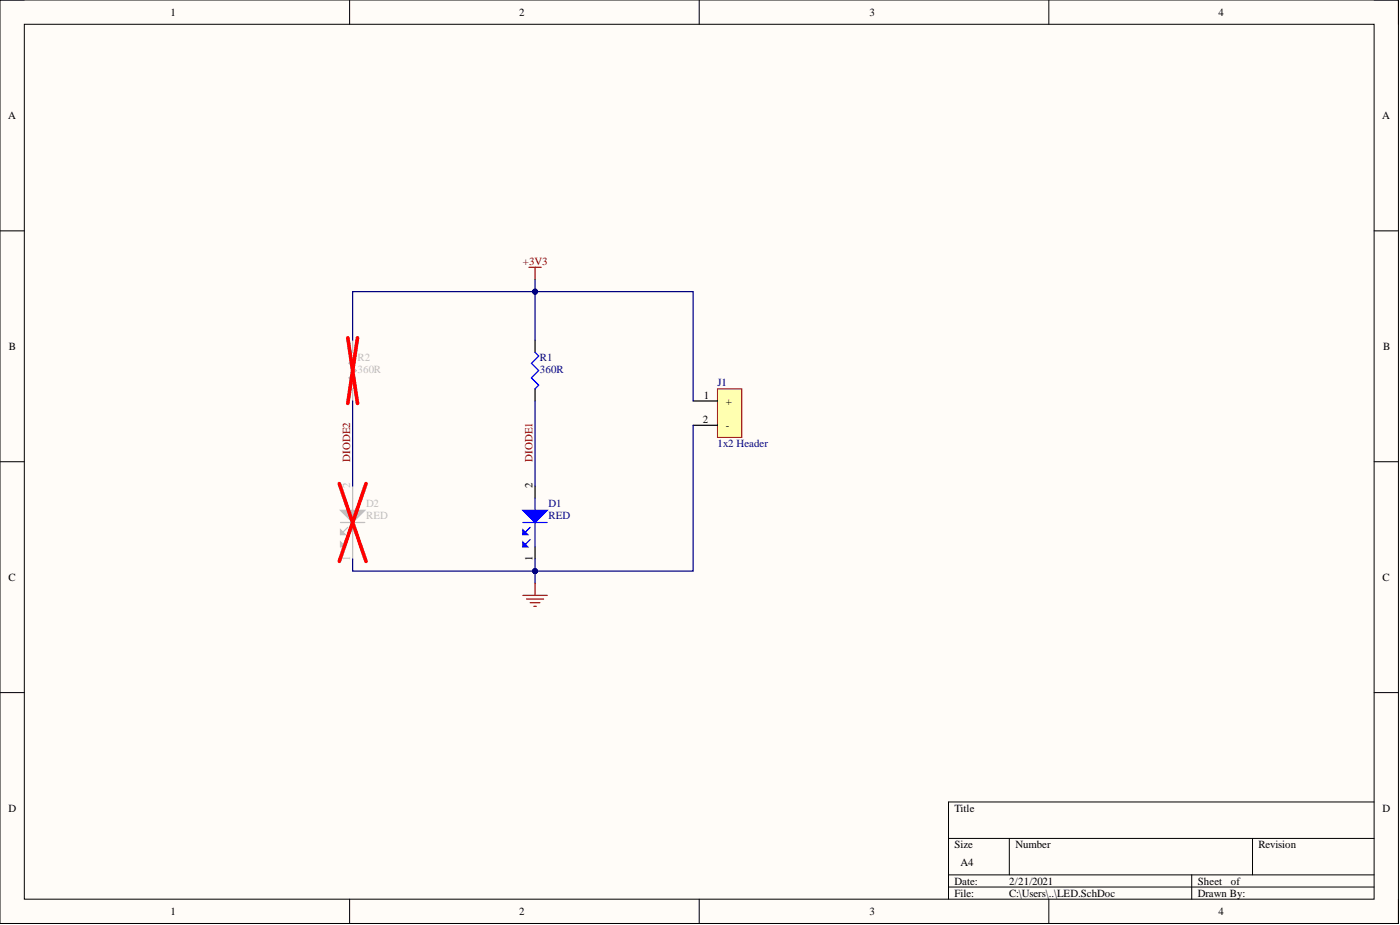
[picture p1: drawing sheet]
<svg xmlns="http://www.w3.org/2000/svg" width="292mm" height="193mm" viewBox="0 0 292 193" stroke-linecap="round" stroke-linejoin="round" font-family="sans-serif">
<path d="M0 0h291.8v192.7h-291.8z" fill-rule="evenodd" fill="#fffcf8"/>
<path d="M0 0h291.8v192.7h-291.8z" fill="none" stroke="#000" stroke-width=".21"/>
<path d="M5.1 5.1h281.6v182.5h-281.6z" fill-rule="evenodd" fill="#fffcf8"/>
<g fill="none" stroke="#000" stroke-width=".21">
<path d="M0 0h5.1M72.9 0v5.1M145.9 0v5.1M218.8 0v5.1M286.7 0h5.1v5.1M5.1 5.1h281.6v182.5h-281.6zM0 48.2h5.1M286.7 48.2h5.1M0 96.3h5.1M286.7 96.3h5.1M0 144.5h5.1M286.7 144.5h5.1"/>
<path d="M197.9 174.9h88.8M210.6 174.9v7.6M261.3 174.9v7.6M286.7 167.3h-88.8v20.3M72.9 187.6v5.1M145.9 187.6v5.1M197.9 182.5h88.8M197.9 185h88.8M218.8 187.6v5.1M248.6 182.5v5.1M291.8 187.6v5.1"/>
</g>
<path d="M149.7 81.1h5.1v10.2h-5.1z" fill-rule="evenodd" fill="#ffffb0"/>
<path d="M149.7 81.1h5.1v10.2h-5.1z" fill="none" stroke="#800000" stroke-width=".21"/>
<path d="M111.6 71v2.5M111.6 81.1v2.6M144.6 83.7h5.1M144.6 88.7h5.1M111.6 101.4v2.5M111.6 114.1v2.5" fill="none" stroke="#000" stroke-width=".25"/>
<path d="M111.6 73.5l.8 .8-1.5 1.5 1.5 1.5-1.5 1.5 1.5 1.6-.8 .7M109.1 109h5.1M110.6 110l-1.5 1.5M111.6 103.9v2.6M111.6 109v5.1" fill="none" stroke="#00f" stroke-width=".25"/>
<path d="M109.1 106.5h5.1l-2.6 2.5z" fill-rule="evenodd" fill="#00f"/>
<path d="M109.1 106.5h5.1l-2.6 2.5z" fill="none" stroke="#00f" stroke-width=".25"/>
<path d="M109.1 110.5l1 1h-1z" fill="#00f"/>
<path d="M109.1 110.5l1 1h-1zM110.6 112.5l-1.5 1.6" fill="none" stroke="#00f" stroke-width=".25"/>
<path d="M109.1 113.1l1 1h-1z" fill="#00f"/>
<path d="M109.1 113.1l1 1h-1z" fill="none" stroke="#00f" stroke-width=".25"/>
<path d="M111.6 71v-10.2h33v22.9" fill="none" stroke="#000080" stroke-width=".25"/>
<circle cx="111.6" cy="60.8" r=".51" fill="#000080"/>
<circle cx="111.6" cy="60.8" r=".51" fill="none" stroke="#000080" stroke-width=".21"/>
<path d="M111.6 83.7v17.7M144.6 88.7v30.4h-33v-2.5" fill="none" stroke="#000080" stroke-width=".25"/>
<circle cx="111.6" cy="119.1" r=".51" fill="#000080"/>
<circle cx="111.6" cy="119.1" r=".51" fill="none" stroke="#000080" stroke-width=".21"/>
<path d="M111.6 58.3v2.5" fill="none" stroke="#000080" stroke-width=".25"/>
<circle cx="111.6" cy="60.8" r=".51" fill="#000080"/>
<circle cx="111.6" cy="60.8" r=".51" fill="none" stroke="#000080" stroke-width=".21"/>
<path d="M111.6 119.1v2.6" fill="none" stroke="#000080" stroke-width=".25"/>
<circle cx="111.6" cy="119.1" r=".51" fill="#000080"/>
<circle cx="111.6" cy="119.1" r=".51" fill="none" stroke="#000080" stroke-width=".21"/>
<path d="M110.4 55.8h2.5M111.6 55.8v2.5M109.1 124.2h5.1M109.9 125h3.5M110.6 125.7h2.1M111.4 126.5h.5M111.6 121.7v2.5" fill="none" stroke="#800000" stroke-width=".25"/>
<path d="M73.6 71v2.5l.7 .8-1.5 1.5 1.5 1.5-1.5 1.5 1.5 1.6-.7 .7v2.6M71 109h5.1M72.6 110l-1.6 1.5M73.6 101.4v5.1M73.6 109v7.6" fill="none" stroke="#bfbebc" stroke-width=".25"/>
<path d="M72.6 70.5l2 13.7M74.6 70.5l-2 13.7" fill="none" stroke="#f00" stroke-width=".76"/>
<path d="M71 106.5h5.1l-2.5 2.5z" fill-rule="evenodd" fill="#bfbebc"/>
<path d="M71 106.5h5.1l-2.5 2.5z" fill="none" stroke="#bfbebc" stroke-width=".25"/>
<path d="M71 110.5l1.1 1h-1.1z" fill="#bfbebc"/>
<path d="M71 110.5l1.1 1h-1.1zM72.6 112.5l-1.6 1.6" fill="none" stroke="#bfbebc" stroke-width=".25"/>
<path d="M71 113.1l1.1 1h-1.1z" fill="#bfbebc"/>
<path d="M71 113.1l1.1 1h-1.1z" fill="none" stroke="#bfbebc" stroke-width=".25"/>
<path d="M70.8 100.9l5.6 16.2M76.4 100.9l-5.6 16.2" fill="none" stroke="#f00" stroke-width=".76"/>
<path d="M111.6 60.8h-38v10.2M73.6 83.7v17.7" fill="none" stroke="#000080" stroke-width=".25"/>
<circle cx="111.6" cy="60.8" r=".51" fill="#000080"/>
<circle cx="111.6" cy="60.8" r=".51" fill="none" stroke="#000080" stroke-width=".21"/>
<path d="M73.6 116.6v2.5h38" fill="none" stroke="#000080" stroke-width=".25"/>
<circle cx="111.6" cy="119.1" r=".51" fill="#000080"/>
<circle cx="111.6" cy="119.1" r=".51" fill="none" stroke="#000080" stroke-width=".21"/>
<g font-size="2.3">
<text x="35.6" y="3.3">1</text>
<text x="108.3" y="3.3">2</text>
<text x="181.4" y="3.3">3</text>
<text x="254.2" y="3.3">4</text>
<text x="1.7" y="24.8">A</text>
<text x="288.4" y="24.8">A</text>
<text x="1.9" y="73">B</text>
<text x="288.6" y="73">B</text>
<text x="146.8" y="83.1">1</text>
<text x="146.6" y="88.2">2</text>
<text x="151.5" y="84.4">+</text>
<text x="151.5" y="89.5">-</text>
<text x="111.1" y="101.9" transform="rotate(-90 111.1 101.9)">2</text>
<text x="111.1" y="116.9" transform="rotate(-90 111.1 116.9)">1</text>
<text x="1.8" y="121.2">C</text>
<text x="288.5" y="121.2">C</text>
<text x="1.8" y="169.3">D</text>
<text x="199.2" y="169.3">Title</text>
<text x="288.5" y="169.3">D</text>
<text x="199.2" y="176.9">Size</text>
<text x="211.9" y="176.9">Number</text>
<text x="262.6" y="176.9">Revision</text>
<text x="199.2" y="184.5">Date:</text>
<text x="200.4" y="180.7">A4</text>
<text x="210.6" y="184.5">2/21/2021</text>
<text x="249.9" y="184.5">Sheet</text>
<text x="256.8" y="184.5">of</text>
<text x="35.6" y="190.9">1</text>
<text x="108.3" y="190.9">2</text>
<text x="181.4" y="190.9">3</text>
<text x="199.2" y="187.1">File:</text>
<text x="210.6" y="187.1">C:\Users\..\LED.SchDoc</text>
<text x="249.9" y="187.1">Drawn By:</text>
<text x="254.2" y="190.9">4</text>
</g>
<g font-size="2.3" fill="#800000">
<text x="109.1" y="55.3">+3V3</text>
<text x="73.1" y="96.3" transform="rotate(-90 73.1 96.3)">DIODE2</text>
<text x="111.1" y="96.3" transform="rotate(-90 111.1 96.3)">DIODE1</text>
</g>
<g font-size="2.3" fill="#bfbebc">
<text x="74.6" y="75.3">R2</text>
<text x="74.6" y="77.8">360R</text>
<text x="73.1" y="101.9" transform="rotate(-90 73.1 101.9)">2</text>
<text x="76.4" y="105.7">D2</text>
<text x="76.4" y="108.2">RED</text>
<text x="73.1" y="116.9" transform="rotate(-90 73.1 116.9)">1</text>
</g>
<g font-size="2.3" fill="#000080">
<text x="112.7" y="75.3">R1</text>
<text x="112.7" y="77.8">360R</text>
<text x="149.7" y="80.6">J1</text>
<text x="149.7" y="93.3">1x2 Header</text>
<text x="114.4" y="105.7">D1</text>
<text x="114.4" y="108.2">RED</text>
</g>
</svg>
